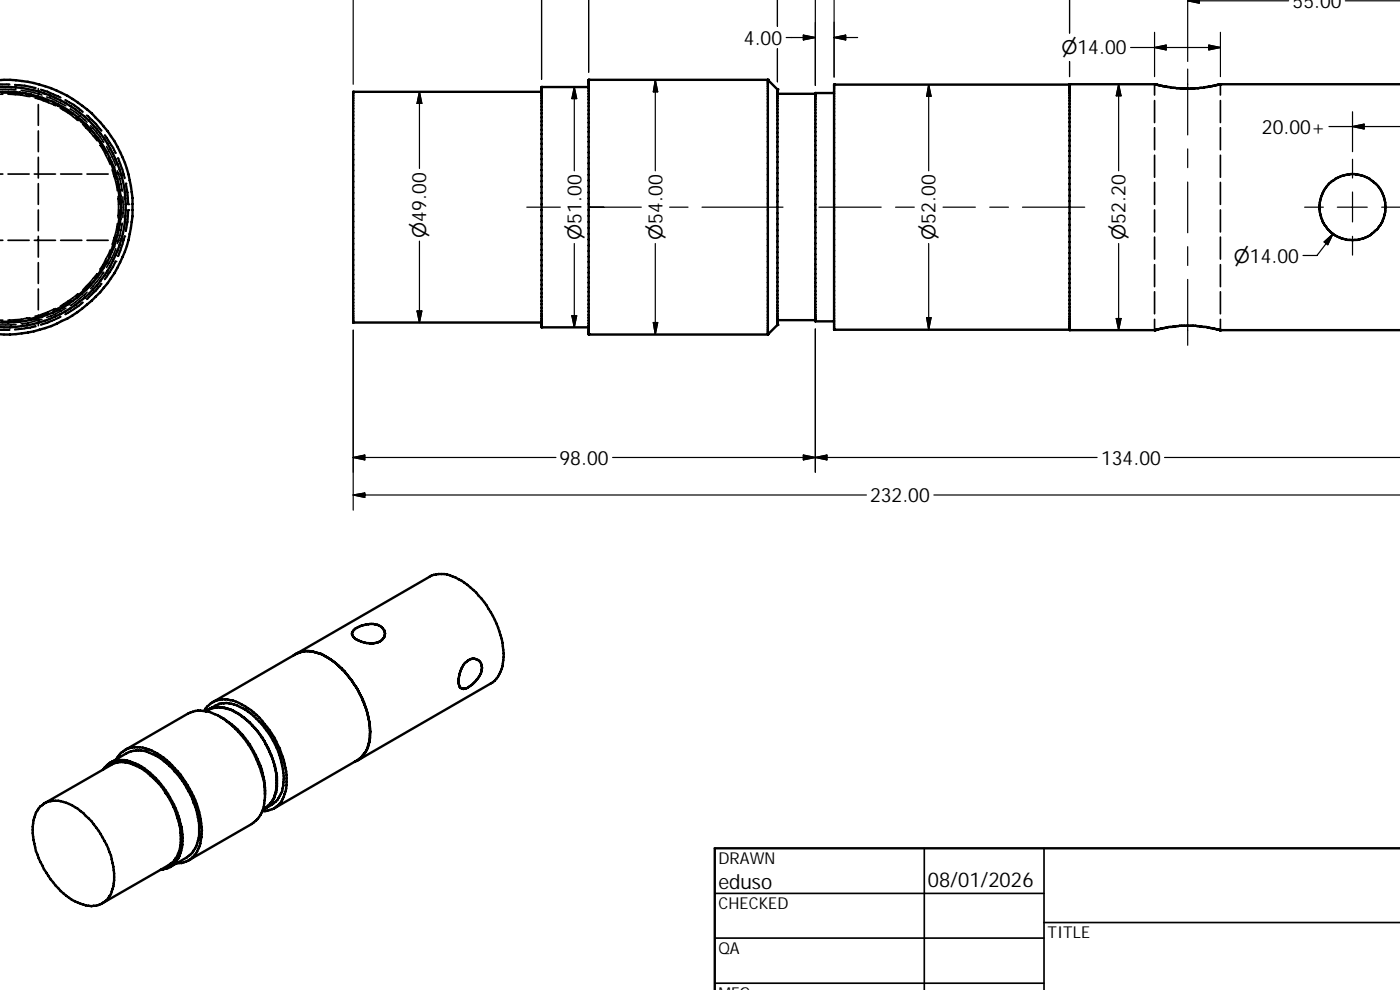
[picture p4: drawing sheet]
<svg xmlns="http://www.w3.org/2000/svg" width="297mm" height="210mm" viewBox="0 0 297 210" stroke-linecap="round" stroke-linejoin="round" font-family="sans-serif">
<g fill="none" stroke="#000" stroke-width=".36">
<path d="M-.1 19h3.5M0 20h.6M.3 19.7l3.8 .2 .7 .2M1.7 20l2.8 .2 1.8 .3M2 17.9h-2M2 17.9l-2 .1M3.1 18l2.4 .3 2 .5M3.1 17.9l2.1 .2 2.4 .5M4.5 19.1l2.7 .5 1.7 .6M8.1 18.8v2.2M8.6 19l1.5 .4 2.8 1.3M8.6 19.1l4.3 1.6"/>
<path d="M244.9 17.9v2.3M258.9 17.9v2.3M0 36.9h.6M1.7 36.9h4.5M5.9 20.2l4.3 1.3M7.3 36.9h4.5M7.5 20.8l.5 .1 3.8 1.5M8.1 22.2v4.4M8.1 27.8v4.4M8.1 33.4v4.4M8.1 38.9v4.4M9.9 20.6l.9 .2 3.2 1.6"/>
<path d="M11.3 21.9l2 1 1.9 1.3M12.8 22.9l1.7 1.1 2.1 1.6M12.9 36.9h4.5M13.8 21.3l2.1 1.2 1.6 1.3M13.9 21.2a15.6 15.6 0 0 1 3.7 2.5M14.9 23.1l1.2 .8 2.4 2M16.1 24.9l1.9 1.7 1.3 1.3M17.5 26.3l3.1 3.5M18.4 24.5l1.3 1.2 1.8 2.1M18.5 36.9h4.4M18.5 24.5l1.9 1.7 1.2 1.5M19.2 26.7l2.8 3.4"/>
<path d="M20.1 28.8l2.4 3.8M20.6 29.8h.1M21.3 30.8h.1M21.3 30.8l.6 1 1.5 3.1M22.2 28.7l2 3.1 .3 .7M22.3 28.6l1.7 2.7 .6 1.2M22.6 31.1l1.2 2.2 .8 1.8M23 33.6l.9 2 .7 2.2M23.8 36l.8 2.5 .3 2M24 36.9h2.3M24.8 38.9l.4 2.6 .1 1.8M24.9 36.2l.5 1.6 .5 2.8"/>
<path d="M25 33.5l1.1 3 .3 1.3M25.1 33.5l.9 2.4 .5 1.9M26.7 38.9h.1M26.7 38.9l.4 4.4M26.8 38.9l.3 1.9 .2 2.5M244.9 21.3v4.7M244.9 27.1v4.7M244.9 32.9v4.7M244.9 38.7v4.6M258.9 21.3v4.7M258.9 27.1v4.7M258.9 32.9v4.7"/>
<path d="M258.9 38.7v4.6M0 51h.6M1.7 51h4.5M7.3 51h4.5M8.1 44.5v4.4M8.1 50.1v4.4M8.1 55.7v4.4M12.9 51h4.5M18.5 51h4.4M19.3 59.9l-1.3 1.4-1.9 1.7M20.6 58.1h.1M20.6 58.1l-3.1 3.5"/>
<path d="M21.3 57.1h.1M22 57.7l-2.8 3.5M22.5 55.3l-1.3 2.3-1.1 1.4M23.4 53l-1.5 3-.6 1.1M24 51h2.3M24.5 55.4l-.3 .6-2 3.3M24.6 55.5h.1M24.6 55.5l-.6 1.1-1.7 2.7M24.6 52.7l-.8 1.9-1.2 2.1M24.6 50l-.7 2.2-.9 2.1M24.9 47.4l-.3 2-.8 2.5M25.1 41.7v4.5"/>
<path d="M25.3 44.5l-.1 1.8-.4 2.6M25.9 47.3l-.5 2.7-.5 1.6M26.1 41.7v4.4M26.4 50.1h.1M26.4 50.1l-1.4 4.3M26.5 50.1l-1.4 4.3M27.1 44.5l-.4 4.5M27.3 43.3h.1M27.3 44.5h.1M27.3 44.5l-.2 2.6-.3 1.9M244.9 44.5v4.7M244.9 50.3v4.6"/>
<path d="M244.9 56.1v4.7M258.9 44.5v4.7M258.9 50.3v4.6M258.9 56.1v4.7M-.1 67.9h.7M0 69.9h2M0 70h2M3.4 68.8l-3.5 .1M4.8 67.8a13.3 13.3 0 0 1-4.5 .3M6.3 67.4l-1.8 .3-2.8 .2M7.5 69.1l-2 .5-2.4 .2M7.6 69.3l-4.5 .6"/>
<path d="M8.1 61.3v4.4M8.1 66.8v2.3M8.9 67.7a15.2 15.2 0 0 1-4.4 1M10.2 66.4l-4.3 1.2M11.8 65.4l-3.8 1.6-.5 .1M12.9 67.1l-1.4 .7-2.9 1M12.9 67.2l-2.8 1.3-1.5 .4M14 65.4l-2.1 1.1-2 .8M15.2 63.7l-3.9 2.3M16.6 62.3l-3.8 2.6M17.5 64.1l-1.6 1.3-2.1 1.2M17.6 64.2l-3.7 2.5"/>
<path d="M18.5 62l-2.4 2-1.2 .8M21.5 60.1l-3.1 3.3M21.6 60.2l-1.2 1.4-1.9 1.9M244.9 61.9v4.6M244.9 67.7v2.3M258.9 61.9v4.6M258.9 67.7v2.3M196.1 179.9v30.1M221.5 179.9v30.1M151.6 189.5h69.9M151.6 199h69.9M221.5 195.7h75.6"/>
<path d="M151.6 208.5h69.9"/>
</g>
<g fill="none" stroke="#000" stroke-width=".51">
<path d="M0 17a26.9 26.9 0 0 1 28.1 25 27 27 0 0 1-28.1 28.9M0 18.5a25.5 25.5 0 0 1 26.7 25.4 25.5 25.5 0 0 1-26.7 25.5M0 19.5a24.5 24.5 0 0 1 25.7 24.4 24.5 24.5 0 0 1-25.7 24.5M74.9 19.5h40M74.9 19.5h.1M74.9 19.5v48.9M114.9 18.5h10M114.9 18.5h.1M114.9 18.5v50.9M124.9 16.9h.1M124.9 16.9h38M124.9 16.9v54.1h38"/>
<path d="M162.9 16.9h.1M162.9 16.9v54.1M162.9 16.9l2 2.1M164.9 19h.1M164.9 19v49.9M164.9 19.9h8.1M177 17.9h.1M177 19.7h-4v48.5h4M177 17.9v52M177 17.9h49.9M226.9 17.9h.1M226.9 17.9v52.1"/>
<path d="M226.9 17.9h18.2M244.9 17.9h.1M245.1 17.9h.1M245.1 17.9l3.6 .7 1.9 .2 4.7-.2 3.4-.7h38.4M258.8 17.9h.1M258.9 17.9h.1M74.9 68.4h40M74.9 68.4h.1M114.9 69.4h10M114.9 69.4h.1M124.9 70.9h.1M162.9 70.9h.1"/>
<path d="M164.9 68.9h.1M164.9 68.9l-2 2.1M164.9 67.9h8.1M177 69.9h.1M177 69.9h49.9M226.9 70h.1M226.9 70h18.2M244.9 70h.1M245.1 70h.1M245.1 70l2.9-.7 2.3-.2h3.4l2.2 .2 2.8 .7h38.4M258.8 70h.1M258.9 70h.1"/>
<path d="M62.8 138.7l28.3-16.4a6.1 6.1 0 0 1 6.2 .6 20.1 20.1 0 0 1 9.3 13.4 8.8 8.8 0 0 1-1.6 8.1l-29.1 16.9M62.8 138.7l-17.7 10.2M64.3 138.2l-1.5 .5M64.6 138.1a7.8 7.8 0 0 1 5 1.4M64.8 138.1l-1.7 .4-.9 .5M65.4 138.1l1.1 .2 1.9 .6M69.3 139.4l1 .6M70 139.8l1.2 .8a20.9 20.9 0 0 1 6.5 9.9M75.4 133.3l.3-.1a5.8 5.8 0 0 1 4.9-.4 1.88 1.88 0 0 1 1 2 1.88 1.88 0 0 1-1.8 1.5 5.5 5.5 0 0 1-4.9-1.3l-.2-.7zM26.5 159.1l13.5-7.8a5.9 5.9 0 0 1 5.6 .2 18.5 18.5 0 0 1 8.8 9.6 17.7 17.7 0 0 1 1.8 6.5M26.5 159.1a4.3 4.3 0 0 0-1.9 1.9M26.5 159.1a6.9 6.9 0 0 1 6.9 .8 21.5 21.5 0 0 1 9.4 16.2 8.3 8.3 0 0 1-1.6 5.3l-1.2 1.1"/>
<path d="M43.7 150.8a5.6 5.6 0 0 1 5.7-.1 18.7 18.7 0 0 1 8.4 10.3M43.8 150.9a5.6 5.6 0 0 1 6.2 .2 17.6 17.6 0 0 1 8.7 15.6 5.5 5.5 0 0 1-2.9 4.9M44.2 150.5l1.4-.8a5.6 5.6 0 0 1 5.3 .2 17.8 17.8 0 0 1 9.1 13.3l.1 .7a7.3 7.3 0 0 1-1.6 6.1l-2.2 1.5M45.1 148.9l-1.2 1-.6 .9M45.1 148.9a6.1 6.1 0 0 1 6.2 .5 18.4 18.4 0 0 1 7.6 8.6 16.7 16.7 0 0 1 1.7 9.8l-.2 .6a4.7 4.7 0 0 1-2.2 3.1M46.7 152.1a18.7 18.7 0 0 1 8.8 11.1 16.1 16.1 0 0 1 .3 8.5M70.9 140.4l2.9 2.9M74.1 143.7l1.5 2.1 .9 1.6M76.6 147.7a18.7 18.7 0 0 1 1.8 5.7M77.2 159.9l-.7 .9-1.2 .7M77.6 159.3l-1 1.3-.7 .6-17.7 10.3M77.9 151l.3 1.6"/>
<path d="M78.3 153l.3 2.2-.1 .8M78.5 154.2a8.1 8.1 0 0 1-.9 5.3M78.5 156.4l-.6 2.4M98.5 140.8a2.67 2.67 0 0 1 2.4-1 2.15 2.15 0 0 1 1 3.3 5.6 5.6 0 0 1-3.6 3l-.4-.1a2.14 2.14 0 0 1-.4-2.7l.2-1.1zM8.6 171a4.9 4.9 0 0 1 5.5-.7 15.3 15.3 0 0 1 6.8 5.9 16.3 16.3 0 0 1 3.2 11.2 4.9 4.9 0 0 1-4.7 4.8 11.3 11.3 0 0 1-7.6-4.4 19 19 0 0 1-4.9-12.5 6.2 6.2 0 0 1 1.7-4.3zM9.5 170.3l14.1-8.1a4.7 4.7 0 0 1 4.2-.2 14.9 14.9 0 0 1 6.9 5.5 19.3 19.3 0 0 1 3.7 9.8 7.3 7.3 0 0 1-1.7 5.6l-15 8.7M21.8 163.2a4.7 4.7 0 0 1 6.3-1.5 15.4 15.4 0 0 1 7.5 6.7 18 18 0 0 1 3.1 10.8 5.9 5.9 0 0 1-2.6 4.7M23.4 161.8l3.4-2a6.3 6.3 0 0 1 6.7 .7 18.8 18.8 0 0 1 7.3 8.9 17.1 17.1 0 0 1 1.4 8.3 6.1 6.1 0 0 1-2.6 4.2l-3.5 2M55.8 171.7l-.9 1.6-1.5 1.5-13.4 7.7M58.1 161.7l.5 2.2M58.2 171.5a5 5 0 0 1-2.6 .5M58.6 164a8.2 8.2 0 0 1-.7 5.7l-.6 .8a2.6 2.6 0 0 1-1.5 1.2"/>
<path d="M297.1 179.9h-145.5v30.1M36.1 183.9l-2.1 .6M40 182.5a4.7 4.7 0 0 1-2.6 .6"/>
<circle cx="286.9" cy="43.9" r="7"/>
</g>
<g fill="none" stroke="#000" stroke-width=".25">
<path d="M74.9 0v17.9M114.9 0v16.8M124.9 -.1v15.4M164.9 0v5.6M173 -.1v18.2M177 0v16.3M226.9 -.1v7.1M252 -.1v13.1M253 0l-1 .2M254.4 -.1v.8l-2.4-.5M89 19.5l.5 2.4h-1zM89 19.5v16.2"/>
<path d="M121.8 18.5v17.7M121.8 18.5l.5 2.4h-1zM139 16.9l.5 2.6h-.9zM139 16.9v19.3M164.9 10.3v7.1M166.8 8h6.2M170.4 7.5l2.6 .5-2.6 .5zM177 8l2.4-.5v1zM181.9 8h-4.9M197 17.9v18.3M197 17.9l.5 2.5h-.9zM226.9 13v3.3"/>
<path d="M237.3 17.9v18.3M237.3 17.9l.5 2.4h-1zM244.9 6.9v9.4M244.9 10.1l2.5-.5v1zM252 14.6v14M252 .2h21.4M256.5 9.6l2.4 .5-2.4 .5zM258.9 6.9v9.4M258.9 10.1h-19M285.4 .2h11.7M252 31.6v4M252 38.6v10.8"/>
<path d="M281.9 26.8h15.2M286.9 23.7v8.5M286.9 33.8v4M286.9 26.8l2.5-.5v1zM89 51.1v17.3M111.8 43.9h7.1M121.8 51.6v17.8M124.9 43.9h.1M124.9 43.9h11.2M139 51.6v19.4M142.1 43.9h3.9M148.9 43.9h17.2"/>
<path d="M173.7 43.9h13.2M190 43.9h4M197 51.6v18.3M200.1 43.9h6.8M210 43.9h4M216.9 43.9h13.2M237.3 51.6v18.4M252 52.3v4M252 59.3v13.9M276.8 43.9h4M280.9 51.3l1.9-1.7-1.1 2.3zM282.8 49.6l-3.4 4.6h-3"/>
<path d="M286.9 40.7v6.4M286.9 50.1v4M290.1 43.9h-6.4M293.1 43.9h4M74.9 70v38.2M88.5 66h1l-.5 2.4zM121.3 67h1l-.5 2.4zM138.6 68.4h.9l-.5 2.6zM173 69.8v30.4M196.6 67.4h.9l-.5 2.5zM236.8 67.6h1l-.5 2.4zM74.9 97l2.5-.5v1z"/>
<path d="M117.9 97h-43M130 97h102.7M170.4 96.5l2.6 .5-2.6 .5zM173 97l2.4-.5v1zM247.1 97h50M74.9 105l2.5-.4v.9zM183.8 105h-108.9M198.1 105h99"/>
</g>
<g fill="#000" stroke="#000" stroke-width=".25">
<path d="M252 .2l2.4-.3v.8z" fill-rule="evenodd"/>
<path d="M139 16.9l.5 2.6h-.9z" fill-rule="evenodd"/>
<path d="M170.4 7.5l2.6 .5-2.6 .5z" fill-rule="evenodd"/>
<path d="M177 8l2.4-.5v1z" fill-rule="evenodd"/>
<path d="M244.9 10.1l2.5-.5v1z" fill-rule="evenodd"/>
<path d="M256.5 9.6l2.4 .5-2.4 .5z" fill-rule="evenodd"/>
<path d="M89 19.5l.5 2.4h-1z" fill-rule="evenodd"/>
<path d="M121.8 18.5l.5 2.4h-1z" fill-rule="evenodd"/>
<path d="M197 17.9l.5 2.5h-.9z" fill-rule="evenodd"/>
<path d="M237.3 17.9l.5 2.4h-1z" fill-rule="evenodd"/>
<path d="M286.9 26.8l2.5-.5v1z" fill-rule="evenodd"/>
<path d="M280.9 51.3l1.9-1.7-1.1 2.3z" fill-rule="evenodd"/>
<path d="M88.5 66h1l-.5 2.4z" fill-rule="evenodd"/>
<path d="M121.3 67h1l-.5 2.4z" fill-rule="evenodd"/>
<path d="M138.6 68.4h.9l-.5 2.6z" fill-rule="evenodd"/>
<path d="M196.6 67.4h.9l-.5 2.5z" fill-rule="evenodd"/>
<path d="M236.8 67.6h1l-.5 2.4z" fill-rule="evenodd"/>
<path d="M74.9 97l2.5-.5v1z" fill-rule="evenodd"/>
<path d="M170.4 96.5l2.6 .5-2.6 .5z" fill-rule="evenodd"/>
<path d="M173 97l2.4-.5v1z" fill-rule="evenodd"/>
<path d="M74.9 105l2.5-.4v.9z" fill-rule="evenodd"/>
</g>
<g font-size="4.4">
<text x="152.4" y="188.6">eduso</text>
<text x="196.8" y="188">08/01/2026</text>
</g>
<g font-size="4.2">
<text x="274.2" y="1.7">55.00</text>
<text x="157.8" y="9.5">4.00</text>
<text x="267.7" y="28.4">20.00+</text>
<text x="118.7" y="98.6">98.00</text>
<text x="233.6" y="98.6">134.00</text>
<text x="184.6" y="106.5">232.00</text>
</g>
<g font-size="4">
<text x="225.2" y="11.5">⌀14.00</text>
<text x="90.4" y="50.4" transform="rotate(-90 90.4 50.4)">⌀49.00</text>
<text x="123.4" y="50.9" transform="rotate(-90 123.4 50.9)">⌀51.00</text>
<text x="140.5" y="50.9" transform="rotate(-90 140.5 50.9)">⌀54.00</text>
<text x="198.5" y="50.9" transform="rotate(-90 198.5 50.9)">⌀52.00</text>
<text x="238.8" y="50.9" transform="rotate(-90 238.8 50.9)">⌀52.20</text>
<text x="261.8" y="55.7">⌀14.00</text>
</g>
<g font-size="3.5">
<text x="152.4" y="183.2">DRAWN</text>
<text x="152.4" y="192.8">CHECKED</text>
<text x="152.4" y="202.4">QA</text>
<text x="222.2" y="199">TITLE</text>
</g>
</svg>
